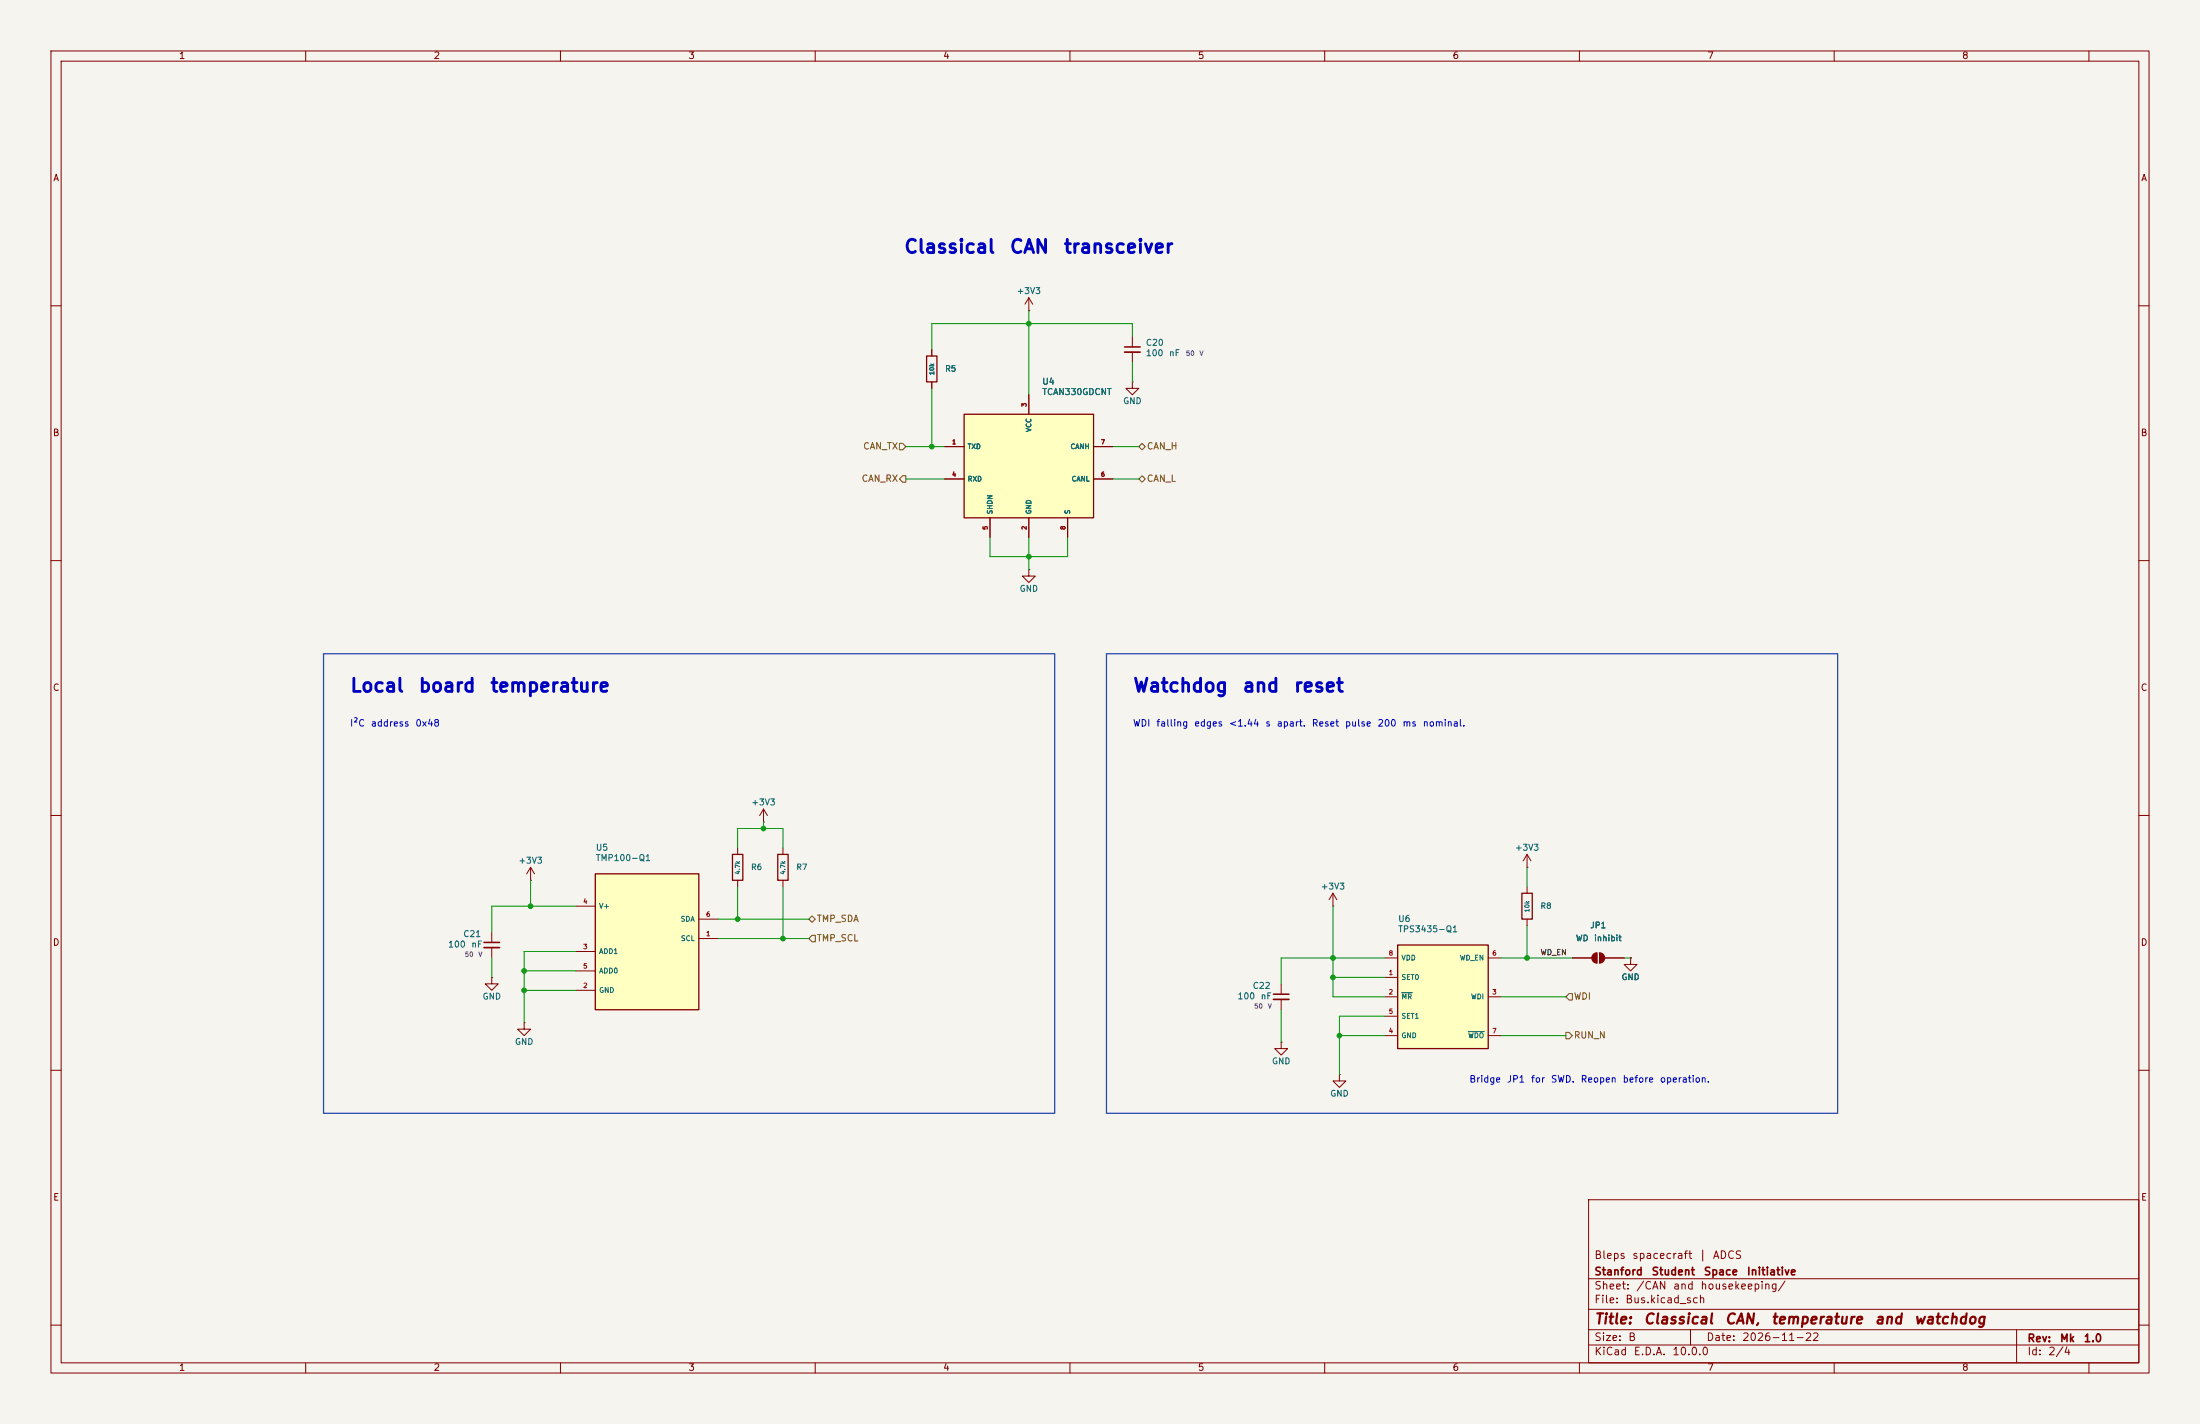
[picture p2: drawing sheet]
<svg xmlns="http://www.w3.org/2000/svg" width="432mm" height="279mm" viewBox="0 0 432 279" stroke-linecap="round" stroke-linejoin="round" font-family="sans-serif">
<path d="M0 0h431.8v279.4h-431.8z" fill="#f5f4ef" stroke="#f5f4ef" stroke-width=".2"/>
<g fill="none" stroke="#840000" stroke-width=".2">
<path d="M10 10h411.8v259.4h-411.8zM12 12h407.8v255.4h-407.8zM60 10v2M110 10v2M160 10v2M210 10v2M260 10v2M310 10v2M360 10v2M410 10v2M10 60h2M182.9 68.6v1.3"/>
<path d="M182.9 74.9v1.3M222.2 74.9v1.3h1.3l-1.3 1.3-1.2-1.3h1.2M222.2 74.9h.1M222.2 66v2.1M222.2 69.1v2M419.8 60h2M10 110h2M201.9 111.8v1.2h1.3l-1.3 1.3-1.2-1.3h1.2M201.9 111.8h.1M419.8 110h2M10 160h2M149.9 158.8l-.8 1.2"/>
<path d="M149.9 158.8l.7 1.2M149.9 158.8v2.5M419.8 160h2M104.1 172.7h.1M104.1 170.2l-.7 1.3M104.1 170.2l.8 1.3M104.1 170.2v2.5M144.8 166.4v1.2M144.8 172.7v1.3M149.9 161.3h.1M153.7 166.4v1.2M153.7 172.7v1.3"/>
<path d="M96.5 182.9v2M96.5 185.9v2.1M10 210h2M419.8 210h2M311.8 235.4h108v32h-108zM10 260h2M311.8 256.9h108M311.8 250.9h108M419.8 260h2M60 267.4v2M110 267.4v2M160 267.4v2"/>
<path d="M210 267.4v2M260 267.4v2M310 267.4v2M311.8 263.9h108M311.8 260.9h108M331.8 260.9v3M360 267.4v2M395.8 260.9v6.5M410 267.4v2"/>
</g>
<path d="M220.7 68.1h3.1M95 184.9h3" fill="none" stroke="#840000" stroke-width=".3"/>
<path d="M220.7 69.1h3.1M95 185.9h3" fill="none" stroke="#840000" stroke-width=".33"/>
<path d="M181.9 69.9h2v5h-2zM143.8 167.6h2v5.1h-2zM152.7 167.6h2v5.1h-2z" fill="none" stroke="#840000" stroke-width=".25"/>
<path d="M116.8 171.5h20.4v26.6h-20.4z" fill="#ffffc2"/>
<path d="M116.8 171.5h20.4v26.6h-20.4z" fill="none" stroke="#840000" stroke-width=".25"/>
<path d="M201.9 58.4l-.7 1.3M201.9 58.4l.8 1.3M201.9 58.4v2.6M201.9 61h.1M113 177.8h3.8M113 194.3h3.8M113 186.7h3.8M113 190.5h3.8M137.2 184.2h3.8M137.2 180.3h3.8" fill="none" stroke="#840000" stroke-width=".2"/>
<path d="M274.3 185.4h17.8v20.3h-17.8z" fill="#ffffc2"/>
<path d="M298.7 175.3h2v5h-2zM274.3 185.4h17.8v20.3h-17.8z" fill="none" stroke="#840000" stroke-width=".25"/>
<g fill="none" stroke="#840000" stroke-width=".2">
<path d="M299.7 174v1.3M96.5 191.8v1.2h1.3l-1.3 1.3-1.3-1.3h1.3M96.5 191.8h.1M271.8 191.8h2.5M271.8 195.6h2.5M271.8 199.4h2.5M271.8 188h2.5M292.1 195.6h2.5M292.1 188h2.5M299.7 180.3v1.3M308.6 188h3.8M313.4 186.9v2.1"/>
<path d="M313.9 186.9v2.1M315 188h3.8M320 188v1.2h1.3l-1.3 1.3-1.2-1.3h1.2M320 188h.1M102.9 200.7v1.2h1.2l-1.2 1.3-1.3-1.3h1.3M102.9 200.7h.1M262.9 210.8v1.3h1.3l-1.3 1.3-1.3-1.3h1.3M262.9 210.8h.1M271.8 203.2h2.5M292.1 203.2h2.5"/>
</g>
<path d="M275.1 194.8h2.1M288.2 202.4h3.2" fill="none" stroke="#006464" stroke-width=".2"/>
<g fill="#840000" stroke="#840000" stroke-width=".2">
<path d="M312.7 187.2l.7-.3v2.1a1.02 1.02 0 0 1-.9-.7 1.02 1.02 0 0 1 .2-1.1z"/>
<path d="M313.9 186.9a1.02 1.02 0 0 1 1.1 1.1 1.02 1.02 0 0 1-1.1 1z"/>
</g>
<path d="M189.2 81.3h25.4v20.3h-25.4z" fill="#ffffc2"/>
<path d="M189.2 81.3h25.4v20.3h-25.4z" fill="none" stroke="#840000" stroke-width=".25"/>
<g fill="none" stroke="#840000" stroke-width=".2">
<path d="M182.9 68.6v1.3M182.9 74.9v1.3M201.9 77.5v3.8M185.4 87.6h3.8M185.4 94h3.8M214.6 87.6h3.8M214.6 94h3.8M194.3 101.6v3.8M201.9 101.6v3.8M209.5 101.6v3.8M261.6 177.8h.1M261.6 175.3l-.7 1.2"/>
<path d="M261.6 175.3l.8 1.2M261.6 175.3v2.5M299.7 170.2h.1M299.7 167.6l-.7 1.3M299.7 167.6l.8 1.3M299.7 167.6v2.6M251.5 193v2.1M251.5 196.1v2M308.6 188h3.8M315 188h3.8M320 188h.1M251.5 204.5v1.2h1.2l-1.2 1.3-1.3-1.3h1.3"/>
<path d="M251.5 204.5h.1"/>
</g>
<path d="M249.9 195.1h3.1" fill="none" stroke="#840000" stroke-width=".3"/>
<path d="M249.9 196.1h3.1" fill="none" stroke="#840000" stroke-width=".33"/>
<path d="M176.5 87h.7l.6 .6-.6 .7h-.7zM177.2 93.3h.6v1.3h-.6l-.7-.6zM223.5 87.6l.7-.6 .6 .6-.6 .7zM223.5 94l.7-.7 .6 .7-.6 .6zM158.7 180.3l.7-.6 .6 .6-.6 .7zM159.4 183.5h.6v1.3h-.6l-.7-.6zM308 194.9h.6v1.3h-.6l-.7-.6zM307.3 202.6h.7l.6 .6-.6 .6h-.7z" fill="none" stroke="#725600" stroke-width=".2"/>
<g fill="none" stroke="#009600" stroke-width=".2">
<path d="M182.9 76.2v11.4M201.9 61v16.5M222.2 66v-2.5h-39.3v5.1M222.2 71.1v3.8M177.8 87.6h7.6M177.8 94h7.6M218.4 87.6h5.1M218.4 94h5.1M194.3 105.4v3.8h15.2v-3.8M201.9 105.4v6.4M104.1 172.7v5.1M113 177.8h-16.5v5.1"/>
<path d="M144.8 166.4v-3.8h8.9v3.8M144.8 174v6.3M149.9 161.3v1.3M153.7 174v10.2M261.6 177.8v17.8h10.2M299.7 170.2v3.8M96.5 188v3.8M102.9 194.3h10.1M102.9 190.5h10.1M113 186.7h-10.1v14M141 180.3h17.7M141 184.2h17.7"/>
<path d="M251.5 198.1v6.4M261.6 191.8h10.2M271.8 188h-20.3v5M271.8 199.4h-8.9v11.4M294.6 188h14M294.6 195.6h12.7M299.7 181.6v6.4M318.8 188h1.2M262.9 203.2h8.9M294.6 203.2h12.7"/>
</g>
<path d="M63.5 128.3h143.5v90.1h-143.5zM217.2 128.3h143.5v90.1h-143.5z" fill="none" stroke="#2849ae" stroke-width=".25"/>
<g fill="#009600" stroke="#009600" stroke-width=".2">
<circle cx="153.7" cy="184.2" r=".46"/>
<circle cx="144.8" cy="180.3" r=".46"/>
<circle cx="102.9" cy="190.5" r=".46"/>
<circle cx="102.9" cy="194.3" r=".46"/>
<circle cx="104.1" cy="177.8" r=".46"/>
<circle cx="149.9" cy="162.6" r=".46"/>
<circle cx="261.6" cy="191.8" r=".46"/>
<circle cx="262.9" cy="203.2" r=".46"/>
<circle cx="261.6" cy="188" r=".46"/>
<circle cx="299.7" cy="188" r=".46"/>
<circle cx="201.9" cy="63.5" r=".46"/>
<circle cx="182.9" cy="87.6" r=".46"/>
<circle cx="201.9" cy="109.2" r=".46"/>
</g>
<g font-size="2.6" fill="#0000c2">
<text x="177.3" y="50.3">Classical</text>
<text x="198" y="50.3">CAN</text>
<text x="208.6" y="50.3">transceiver</text>
<text x="68.6" y="136.5">Local</text>
<text x="82" y="136.5">board</text>
<text x="96" y="136.5">temperature</text>
<text x="222.2" y="136.5">Watchdog</text>
<text x="243.7" y="136.5">and</text>
<text x="253.8" y="136.5">reset</text>
</g>
<g font-size="2" fill="#840000">
<text x="312.8" y="260.3">Title:</text>
<text x="322.5" y="260.3">Classical</text>
<text x="338.4" y="260.3">CAN,</text>
<text x="347.5" y="260.3">temperature</text>
<text x="367.8" y="260.3">and</text>
<text x="375.6" y="260.3">watchdog</text>
</g>
<g font-size="1.5" fill="#840000">
<text x="312.8" y="250.6">Stanford</text>
<text x="312.8" y="247.4">Bleps</text>
<text x="320.2" y="247.4">spacecraft</text>
<text x="324" y="250.6">Student</text>
<text x="333.3" y="247.4">|</text>
<text x="334.3" y="250.6">Space</text>
<text x="336.1" y="247.4">ADCS</text>
<text x="342.7" y="250.6">Initiative</text>
<text x="312.8" y="256.1">File:</text>
<text x="312.8" y="253.4">Sheet:</text>
<text x="318.9" y="256.1">Bus.kicad_sch</text>
<text x="321" y="253.4">/CAN</text>
<text x="328.3" y="253.4">and</text>
<text x="333.6" y="253.4">housekeeping/</text>
<text x="312.8" y="263.5">Size:</text>
<text x="319.5" y="263.5">B</text>
<text x="334.8" y="263.5">Date:</text>
<text x="341.8" y="263.5">2026-11-22</text>
<text x="397.8" y="263.7">Rev:</text>
<text x="404.2" y="263.7">Mk</text>
<text x="408.9" y="263.7">1.0</text>
<text x="312.8" y="266.3">KiCad</text>
<text x="320.5" y="266.3">E.D.A.</text>
<text x="328.1" y="266.3">10.0.0</text>
<text x="397.8" y="266.3">Id:</text>
<text x="401.9" y="266.3">2/4</text>
</g>
<g font-size="1.3" fill="#840000">
<text x="35" y="11.9">1</text>
<text x="85" y="11.9">2</text>
<text x="135" y="11.9">3</text>
<text x="185" y="11.9">4</text>
<text x="235" y="11.9">5</text>
<text x="285" y="11.9">6</text>
<text x="335" y="11.9">7</text>
<text x="385" y="11.9">8</text>
<text x="10.3" y="35.9">A</text>
<text x="420.1" y="35.9">A</text>
<text x="10.3" y="85.9">B</text>
<text x="420.1" y="85.9">B</text>
<text x="10.3" y="135.9">C</text>
<text x="420.1" y="135.9">C</text>
<text x="10.3" y="185.9">D</text>
<text x="420.1" y="185.9">D</text>
<text x="10.3" y="235.9">E</text>
<text x="420.1" y="235.9">E</text>
<text x="35" y="269.3">1</text>
<text x="85" y="269.3">2</text>
<text x="135" y="269.3">3</text>
<text x="185" y="269.3">4</text>
<text x="235" y="269.3">5</text>
<text x="285" y="269.3">6</text>
<text x="335" y="269.3">7</text>
<text x="385" y="269.3">8</text>
</g>
<g font-size="1.3" fill="#725600">
<text x="169.3" y="88.5">CAN_TX</text>
<text x="225" y="88.5">CAN_H</text>
<text x="169" y="94.8">CAN_RX</text>
<text x="225" y="94.8">CAN_L</text>
<text x="160.2" y="185">TMP_SCL</text>
<text x="160.2" y="181.2">TMP_SDA</text>
<text x="308.8" y="196.4">WDI</text>
<text x="308.8" y="204.1">RUN_N</text>
</g>
<g font-size="1.3" fill="#0000c2">
<text x="68.6" y="142.9">I²C</text>
<text x="72.7" y="142.9">address</text>
<text x="81.4" y="142.9">0x48</text>
<text x="222.2" y="142.9">WDI</text>
<text x="226.8" y="142.9">falling</text>
<text x="234.3" y="142.9">edges</text>
<text x="241.1" y="142.9">&lt;1.44</text>
<text x="248.2" y="142.9">s</text>
<text x="250.5" y="142.9">apart.</text>
<text x="257.4" y="142.9">Reset</text>
<text x="263.9" y="142.9">pulse</text>
<text x="270.3" y="142.9">200</text>
<text x="275.2" y="142.9">ms</text>
<text x="279.1" y="142.9">nominal.</text>
<text x="288.3" y="212.7">Bridge</text>
<text x="295.7" y="212.7">JP1</text>
<text x="300.4" y="212.7">for</text>
<text x="304.3" y="212.7">SWD.</text>
<text x="310.1" y="212.7">Reopen</text>
<text x="318.4" y="212.7">before</text>
<text x="325.7" y="212.7">operation.</text>
</g>
<g font-size="1.2" fill="#006464">
<text x="199.5" y="58">+3V3</text>
<text x="224.8" y="70.2">100</text>
<text x="224.8" y="68.1">C20</text>
<text x="229.3" y="70.2">nF</text>
<text x="204.5" y="77.8">TCAN330GDCNT</text>
<text x="204.5" y="75.8">U4</text>
<text x="220.3" y="79.6">GND</text>
<text x="200" y="116.4">GND</text>
<text x="147.4" y="158.3">+3V3</text>
<text x="116.8" y="167.2">U5</text>
<text x="297.2" y="167.2">+3V3</text>
<text x="101.7" y="169.7">+3V3</text>
<text x="116.8" y="169.2">TMP100-Q1</text>
<text x="259.1" y="174.8">+3V3</text>
<text x="90.8" y="184.1">C21</text>
<text x="274.3" y="183.2">TPS3435-Q1</text>
<text x="274.3" y="181.2">U6</text>
<text x="309.2" y="185">WD</text>
<text x="312" y="182.4">JP1</text>
<text x="312.8" y="185">inhibit</text>
<text x="87.8" y="186.2">100</text>
<text x="92.4" y="186.2">nF</text>
<text x="94.6" y="196.4">GND</text>
<text x="242.8" y="196.4">100</text>
<text x="245.8" y="194.3">C22</text>
<text x="247.3" y="196.4">nF</text>
<text x="318.2" y="192.6">GND</text>
<text x="101" y="205.3">GND</text>
<text x="249.6" y="209.1">GND</text>
<text x="261" y="215.4">GND</text>
</g>
<g font-size="1.1" fill="#006464">
<text x="185.4" y="73.2">R5</text>
<text x="147.3" y="171">R6</text>
<text x="156.2" y="171">R7</text>
<text x="302.2" y="178.6">R8</text>
</g>
<text font-size="1.1" fill="#0f0f0f" x="302.3" y="187.7">WD_EN</text>
<g font-size="1" fill="#006464">
<text x="189.8" y="88.3">TXD</text>
<text x="202.6" y="84.9" transform="rotate(-90 202.6 84.9)">VCC</text>
<text x="210" y="88.3">CANH</text>
<text x="189.8" y="94.7">RXD</text>
<text x="210.2" y="94.7">CANL</text>
<text x="195" y="101" transform="rotate(-90 195 101)">SHDN</text>
<text x="202.6" y="101" transform="rotate(-90 202.6 101)">GND</text>
<text x="210.3" y="101" transform="rotate(-90 210.3 101)">S</text>
<text x="117.5" y="178.5">V+</text>
<text x="133.5" y="181.1">SDA</text>
<text x="133.5" y="184.9">SCL</text>
<text x="117.5" y="187.4">ADD1</text>
<text x="117.5" y="191.2">ADD0</text>
<text x="275" y="188.7">VDD</text>
<text x="286.4" y="188.7">WD_EN</text>
<text x="117.5" y="195">GND</text>
<text x="275" y="192.5">SET0</text>
<text x="275" y="196.3">MR</text>
<text x="288.6" y="196.3">WDI</text>
<text x="275" y="203.9">GND</text>
<text x="275" y="200.1">SET1</text>
<text x="288.1" y="203.9">WDO</text>
</g>
<g font-size=".9" fill="#705978">
<text x="232.7" y="70">50</text>
<text x="235.3" y="70">V</text>
<text x="91.1" y="187.9">50</text>
<text x="93.8" y="187.9">V</text>
<text x="246.1" y="198.1">50</text>
<text x="248.7" y="198.1">V</text>
</g>
<g font-size=".9" fill="#006464">
<text x="183.5" y="73.7" transform="rotate(-90 183.5 73.7)">10k</text>
<text x="145.4" y="171.7" transform="rotate(-90 145.4 171.7)">4.7k</text>
<text x="154.3" y="171.7" transform="rotate(-90 154.3 171.7)">4.7k</text>
<text x="300.4" y="179.1" transform="rotate(-90 300.4 179.1)">10k</text>
</g>
<g font-size=".9" fill="#a90000">
<text x="201.7" y="79.9" transform="rotate(-90 201.7 79.9)">3</text>
<text x="186.8" y="87.4">1</text>
<text x="216" y="87.4">7</text>
<text x="186.8" y="93.7">4</text>
<text x="216" y="93.7">6</text>
<text x="194.1" y="104.1" transform="rotate(-90 194.1 104.1)">5</text>
<text x="201.7" y="104.1" transform="rotate(-90 201.7 104.1)">2</text>
<text x="209.3" y="104.1" transform="rotate(-90 209.3 104.1)">8</text>
<text x="114.4" y="177.5">4</text>
<text x="138.5" y="183.9">1</text>
<text x="138.5" y="180.1">6</text>
<text x="114.4" y="186.4">3</text>
<text x="114.4" y="190.2">5</text>
<text x="272.5" y="191.5">1</text>
<text x="272.5" y="187.7">8</text>
<text x="292.8" y="187.7">6</text>
<text x="114.4" y="194.1">2</text>
<text x="272.5" y="195.3">2</text>
<text x="292.8" y="195.3">3</text>
<text x="272.5" y="202.9">4</text>
<text x="272.5" y="199.1">5</text>
<text x="292.8" y="202.9">7</text>
</g>
</svg>
